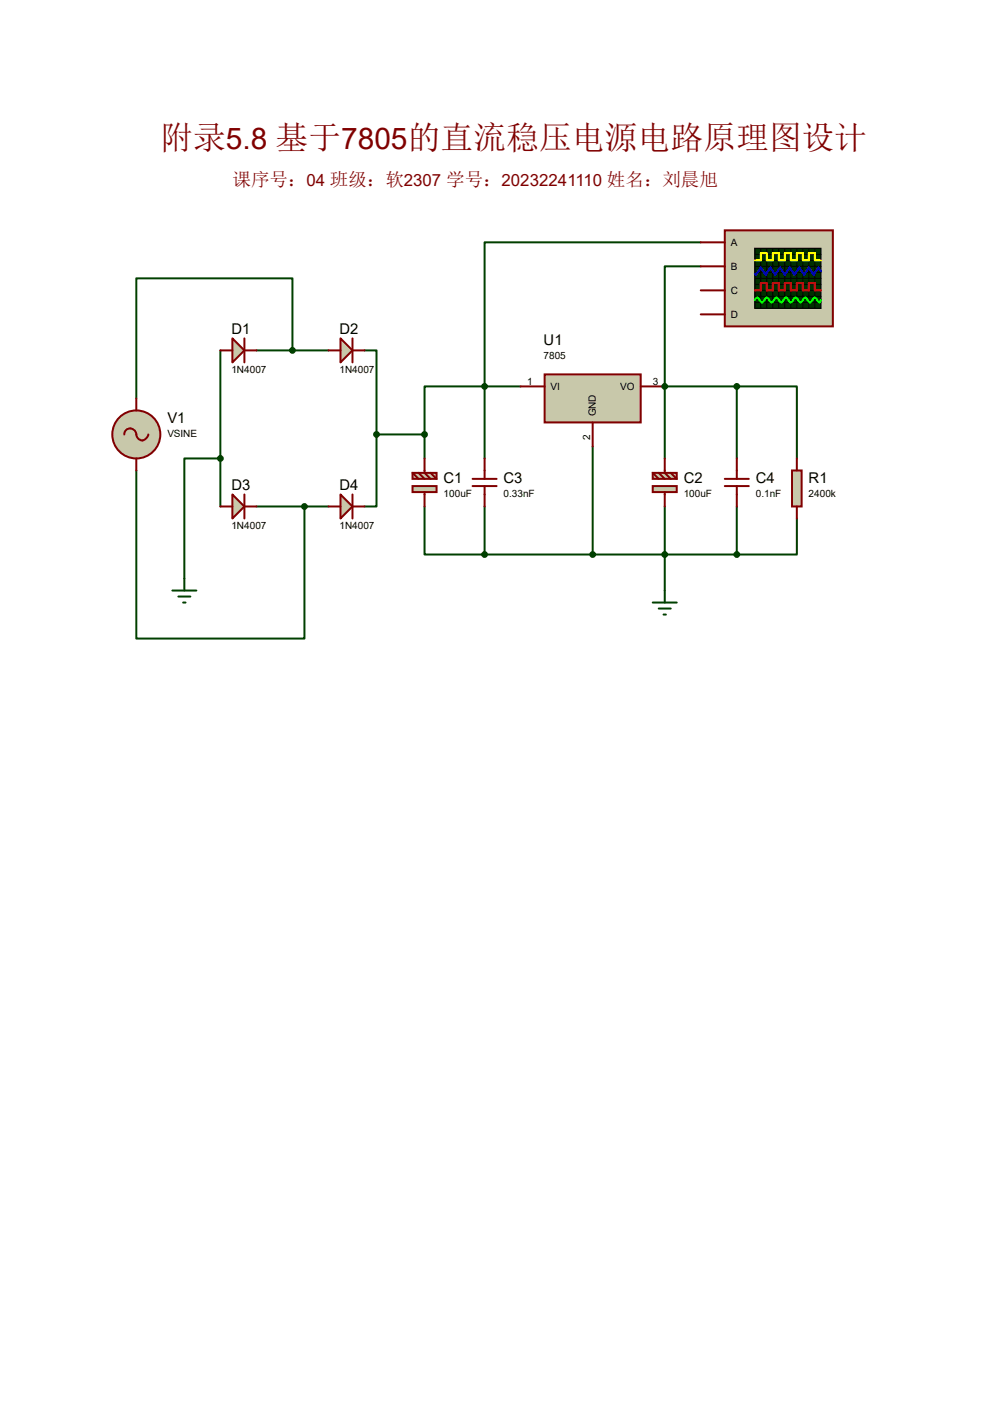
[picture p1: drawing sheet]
<svg xmlns="http://www.w3.org/2000/svg" width="210mm" height="297mm" viewBox="0 0 210 297" stroke-linecap="round" stroke-linejoin="round" font-family="sans-serif">
<g fill="none" stroke="#004000" stroke-width=".42">
<path d="M46.6 74.1v33M54.2 74.1h15.3M61.8 74.1v-15.2h-33v25.4M28.8 99.5v35.6h35.6v-28M46.6 97h-7.6v25.4M110.1 81.7h-7.6v15.3M125.3 94.4v22.9M140.6 81.7v15.3M54.2 107.1h15.3M89.8 107.1v10.2h12.7M102.5 107.1v10.2M102.5 117.3h38.1"/>
<path d="M140.6 107.1v17.8"/>
</g>
<circle cx="140.6" cy="81.7" r=".21" fill="#004000"/>
<path d="M148.2 56.3h-7.6v25.4h15.2M148.2 51.3h-45.7v30.4h-12.7v10.2M77.1 74.1h2.5v17.8M79.6 91.9v15.2h-2.5M79.6 91.9h10.2M89.8 91.9v5.1M155.8 81.7h12.7v15.3M155.8 81.7v15.3M140.6 117.3h15.2M155.8 107.1v10.2M168.5 109.7v7.6h-12.7" fill="none" stroke="#004000" stroke-width=".42"/>
<circle cx="28.8" cy="91.9" r="5.1" fill="#c8c8aa" stroke="#800000" stroke-width=".42"/>
<path d="M26.3 91.9a1.32 1.32 0 0 1 1.5-1.3 1.32 1.32 0 0 1 1.1 1.6 1.26 1.26 0 0 0 1.4 1 1.26 1.26 0 0 0 1.1-1.3M28.8 84.3v2.5M28.8 97v2.5" fill="none" stroke="#800000" stroke-width=".42"/>
<path d="M49.1 71.6l2.6 2.5-2.6 2.6z" fill="#c8c8aa" stroke="#800000" stroke-width=".42"/>
<path d="M46.6 74.1h2.5M51.7 71.6v5.1M51.7 74.1h2.5" fill="none" stroke="#800000" stroke-width=".42"/>
<path d="M72 71.6l2.5 2.5-2.5 2.6z" fill="#c8c8aa" stroke="#800000" stroke-width=".42"/>
<path d="M69.5 74.1h2.5M74.5 71.6v5.1M74.5 74.1h2.6" fill="none" stroke="#800000" stroke-width=".42"/>
<path d="M49.1 104.6l2.6 2.5-2.6 2.6z" fill="#c8c8aa" stroke="#800000" stroke-width=".42"/>
<path d="M46.6 107.1h2.5M51.7 104.6v5.1M51.7 107.1h2.5" fill="none" stroke="#800000" stroke-width=".42"/>
<path d="M72 104.6l2.5 2.5-2.5 2.6z" fill="#c8c8aa" stroke="#800000" stroke-width=".42"/>
<path d="M69.5 107.1h2.5M74.5 104.6v5.1M74.5 107.1h2.6" fill="none" stroke="#800000" stroke-width=".42"/>
<g fill="#c8c8aa" stroke="#800000" stroke-width=".42">
<path d="M87.2 102.8h5.1v1.3h-5.1z"/>
<path d="M87.2 100h5.1v1.3h-5.1z"/>
</g>
<path d="M89.8 97v3l1.3 1.3M87.2 100l1.3 1.3M88.5 100l1.3 1.3M89.8 104.1v3M91.1 100l1.2 1.3" fill="none" stroke="#800000" stroke-width=".42"/>
<g fill="#c8c8aa" stroke="#800000" stroke-width=".42">
<path d="M138 102.8h5.1v1.3h-5.1z"/>
<path d="M138 100h5.1v1.3h-5.1z"/>
</g>
<g fill="none" stroke="#800000" stroke-width=".42">
<path d="M102.5 97v4.3M140.6 97v3l1.3 1.3M155.8 97v4.3M99.9 101.3h5.1M99.9 102.8h5.1M102.5 102.8v4.3M138 100l1.3 1.3M139.3 100l1.3 1.3M140.6 104.1v3M141.9 100l1.2 1.3M153.3 101.3h5.1M153.3 102.8h5.1"/>
<path d="M155.8 102.8v4.3"/>
</g>
<path d="M115.2 79.2h20.3v10.2h-20.3z" fill="#c8c8aa" stroke="#800000" stroke-width=".42"/>
<path d="M110.1 81.7h5.1M125.3 89.4v5M135.5 81.7h5.1" fill="none" stroke="#800000" stroke-width=".42"/>
<path d="M36.4 124.9h5.1M37.7 126.2h2.6M38.7 127.5h.5M39 122.4v2.5M138 127.5h5.1M139.3 128.7h2.6M140.3 130h.5M140.6 124.9v2.6" fill="none" stroke="#004000" stroke-width=".42"/>
<path d="M167.5 99.5h2v7.6h-2z" fill="#c8c8aa" stroke="#800000" stroke-width=".42"/>
<path d="M168.5 97v2.5M168.5 107.1v2.6" fill="none" stroke="#800000" stroke-width=".42"/>
<g fill="#004000" stroke="#004000" stroke-width=".42">
<circle cx="61.8" cy="74.1" r=".51"/>
<circle cx="46.6" cy="97" r=".51"/>
<circle cx="64.4" cy="107.1" r=".51"/>
<circle cx="102.5" cy="81.7" r=".51"/>
<circle cx="102.5" cy="117.3" r=".51"/>
<circle cx="125.3" cy="117.3" r=".51"/>
<circle cx="140.6" cy="117.3" r=".51"/>
<circle cx="140.6" cy="81.7" r=".51"/>
<circle cx="155.8" cy="81.7" r=".51"/>
<circle cx="155.8" cy="117.3" r=".51"/>
</g>
<path d="M153.3 48.7h22.8v20.3h-22.8z" fill="#c8c8aa" stroke="#800000" stroke-width=".42"/>
<path d="M159.6 52.5h14v12.7h-14z" fill="#003000" stroke="#000" stroke-width=".25"/>
<g fill="none" stroke="#000" stroke-width=".21">
<path d="M159.6 56.3h14.1M159.6 53.8h14.1M159.6 55.1h14.1M159.6 57.6h14.1M159.6 58.9h14.1M160.9 52.5l.1 12.7M162.2 52.5v12.7M163.4 52.5l.1 12.7M164.7 52.5l.1 12.7M166 52.5v12.7M167.3 52.5v12.7M168.5 52.5l.1 12.7"/>
<path d="M169.8 52.5v12.7M171.1 52.5v12.7M172.3 52.5l.1 12.7M159.6 60.2h14.1M159.6 61.4h14.1M159.6 62.7h14.1M159.6 64h14.1"/>
</g>
<path d="M159.6 55.1h1.3v-1.5h1.3v1.5h1.2v-1.5h1.3v1.5h1.3v-1.5h1.3v1.5h1.2v-1.5h1.3v1.5h1.3v-1.5h1.2v1.5h1.3" fill="none" stroke="#ff0" stroke-width=".42"/>
<path d="M159.6 61.4h1.3v-1.5h1.3v1.5h1.2v-1.5h1.3v1.5h1.3v-1.5h1.3v1.5h1.2v-1.5h1.3v1.5h1.3v-1.5h1.2v1.5h1.3" fill="none" stroke="#f00" stroke-width=".42"/>
<path d="M173.6 57.4l-.5-.8-1 1.5-1-1.5-1 1.5-1.1-1.5-1 1.5-1-1.5-1 1.5-1-1.5-1 1.5-1.1-1.5-1 1.5-1-1.5-1 1.5-.3-.2" fill="none" stroke="#00f" stroke-width=".42"/>
<path d="M159.6 63.5l.5-.6 1.1 1.1 1-1.1 1 1.1 1-1.1 1 1.1 1-1.1 1.1 1.1 1-1.1 1 1.1 1-1.1 1 1.1 1-1.1 1.1 1.1 .2-.5" fill="none" stroke="#0f0" stroke-width=".42"/>
<path d="M148.2 51.3h5.1M148.2 56.3h5.1M148.2 61.4h5.1M148.2 66.5h5.1" fill="none" stroke="#800000" stroke-width=".42"/>
<g fill="#004000" stroke="#004000" stroke-width=".42">
<circle cx="79.6" cy="91.9" r=".51"/>
<circle cx="89.8" cy="91.9" r=".51"/>
</g>
<text font-size="6.9" fill="#800000" x="33.9" y="31.6">附录5.8 基于7805的直流稳压电源电路原理图设计</text>
<text font-size="3.9" fill="#800000" x="49.1" y="39.2">课序号：04 班级：软2307 学号：20232241110 姓名：刘晨旭</text>
<g font-size="3.1">
<text x="48.9" y="70.7">D1</text>
<text x="71.8" y="70.7">D2</text>
<text x="115" y="72.9">U1</text>
<text x="35.4" y="89.5">V1</text>
<text x="48.9" y="103.7">D3</text>
<text x="71.8" y="103.7">D4</text>
<text x="93.8" y="102.2">C1</text>
<text x="106.5" y="102.2">C3</text>
<text x="144.6" y="102.2">C2</text>
<text x="159.9" y="102.2">C4</text>
<text x="171" y="102.2">R1</text>
</g>
<g font-size="2.1">
<text x="154.6" y="52">A</text>
<text x="154.6" y="57.1">B</text>
<text x="154.6" y="62.2">C</text>
<text x="154.6" y="67.3">D</text>
<text x="115" y="75.9">7805</text>
<text x="48.9" y="78.8">1N4007</text>
<text x="71.8" y="78.8">1N4007</text>
<text x="111.5" y="81.4">1</text>
<text x="116.5" y="82.5">VI</text>
<text x="131.2" y="82.5">VO</text>
<text x="138" y="81.4">3</text>
<text x="126" y="88.1" transform="rotate(-90 126 88.1)">GND</text>
<text x="35.4" y="92.4">VSINE</text>
<text x="124.8" y="93.1" transform="rotate(-90 124.8 93.1)">2</text>
<text x="93.8" y="105.1">100uF</text>
<text x="106.5" y="105.1">0.33nF</text>
<text x="144.6" y="105.1">100uF</text>
<text x="159.9" y="105.1">0.1nF</text>
<text x="171" y="105.1">2400k</text>
<text x="48.9" y="111.8">1N4007</text>
<text x="71.8" y="111.8">1N4007</text>
</g>
</svg>
